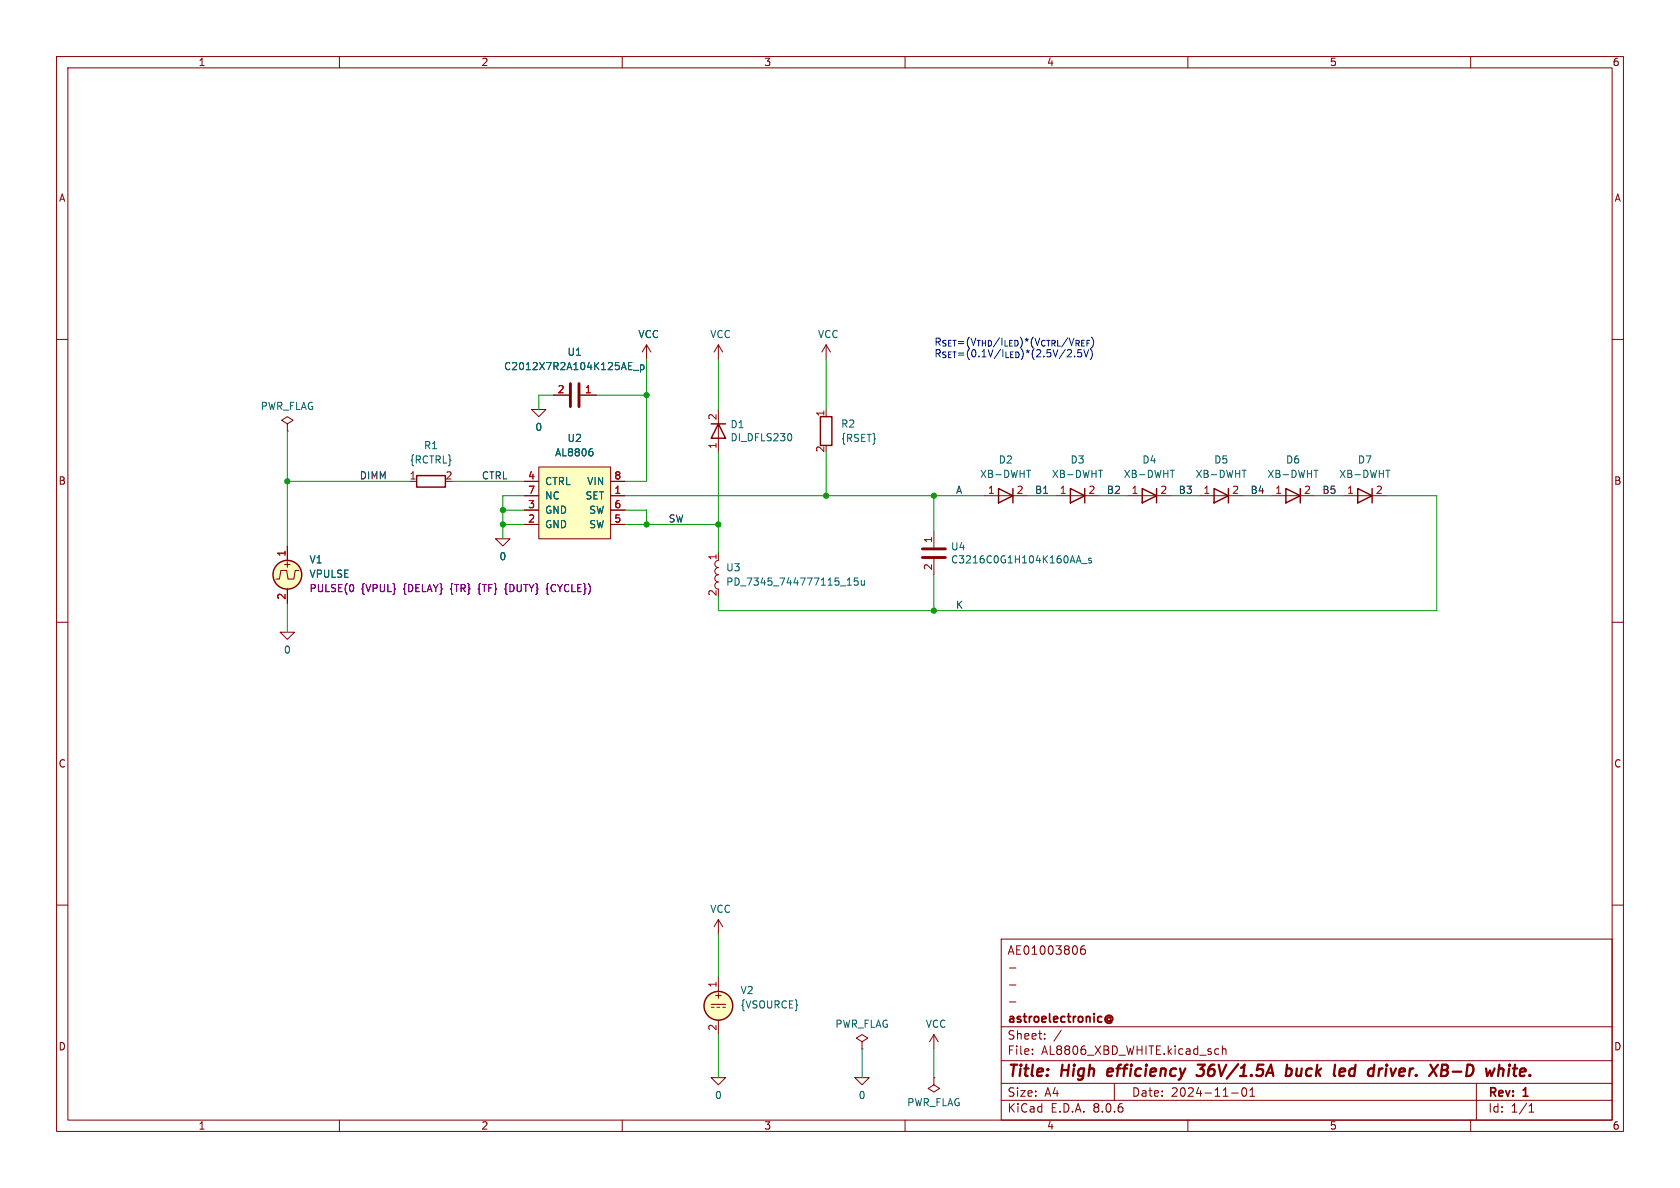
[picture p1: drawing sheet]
<svg xmlns="http://www.w3.org/2000/svg" width="297mm" height="210mm" viewBox="0 0 297 210" stroke-linecap="round" stroke-linejoin="round" font-family="sans-serif">
<g fill="none" stroke="#840000" stroke-width=".18">
<path d="M10 10h277v190h-277zM12 12h273v186h-273zM60 10v2M110 10v2M160 10v2M210 10v2M260 10v2M10 60h2M285 60h2M237.5 87.6h7.6M10 110h2M285 110h2"/>
<path d="M10 160h2M285 160h2M177 166h108v32h-108zM178.5 177.1h1.1M178.5 174.1h1.1M178.5 171.1h1.1M191.7 167.2a.59 .59 0 0 0-.7 .6v.6l.2 .2 .4 .1 .2-.1 .1-.5-.2-.3h-.4l-.3 .3M60 198v2M110 198v2M160 198v2M177 194.5h108M177 191.5h108"/>
<path d="M177 187.5h108M177 181.5h108M182.5 186.3v.1M182.5 185.5v.1M184.7 183.6v.1M184.7 182.8v.1M187.6 182.1l-1.3 2M197 191.5v3M210 198v2M215 185.4l.5 .1M215.5 186.3l-.5 .1M216.1 185.5l.2-.1 .4 .1v.9"/>
<path d="M216.1 184.9v1.5M217.7 193.2h1.2M219.7 192.4l.2-.1a.81 .81 0 0 1 .6 .6 .81 .81 0 0 1-.3 .8l-.2 .1a.81 .81 0 0 1-.3-1.4zM221 193.8h.8M221 192.7l.4-.4v1.5M260 198v2M261 191.5v6.5M270.3 196.6h.9M270.3 195.5l.4-.4v1.5"/>
</g>
<g fill="none" stroke="#840000" stroke-width=".4">
<path d="M195.9 189l-.2 .9 .3 .3M196.7 189.4l-.9 .1M211.5 190l.3 .2h.5l.4-.2M211.7 188.2h1.3l-.8 .8 .5 .1M227.5 189l.2-.1 .5 .1 .2 .3-.1 .5a.66 .66 0 0 1-1 .3M227.6 188.2l-.3 2M237.6 188.9l.1 .1 .1 .4-1 .1M237.6 190.1l-.2 .1M244.2 188.9h.2M245.1 188.9l-.2 1.3M245.2 188.2l-.1 .2M245.2 188.2l-.1 .1v.1"/>
<path d="M245.2 188.2l.1 .1-.2 .1M254.9 189.2h.6M255 188.2h.6a.49 .49 0 0 1 .4 .5 .49 .49 0 0 1-.5 .5M255.5 189.2l.3 .1a.58 .58 0 0 1-.3 .9h-.8M265.6 188.9l.2 .3-.1 1M266.8 188.9l-.2 1.3M266.9 188.2l-.1 .1 .1 .1M266.9 188.2l.1 .1-.1 .1M266.9 188.2v.2M267.5 188.9h.7M267.8 188.2l-.2 1.7 .3 .3"/>
</g>
<path d="M195.6 179.7a.61 .61 0 0 1 .9-.1 .61 .61 0 0 1 0 .9l-.2-.1M196.3 180a.36 .36 0 0 0-.5-.1 .36 .36 0 0 0 0 .6 .36 .36 0 0 0 .5-.1M196.3 179.8v.6M195.6 180.7a.69 .69 0 0 0 1 0" fill="none" stroke="#840000" stroke-width=".3"/>
<path d="M240 86.4l2.6 1.2-2.6 1.3zM242.6 86.4v2.5" fill="none" stroke="#840000" stroke-width=".25"/>
<path d="M245 83.1h.7" fill="none" stroke="#006464" stroke-width=".18"/>
<path d="M95.2 82.6h12.7v12.7h-12.7z" fill="#ffffc2"/>
<g fill="none" stroke="#840000" stroke-width=".18">
<path d="M50.8 74.9l1-.6-1-.6-1 .6 1 .6v1.3M50.8 76.2h.1M94 72.4h2.5l-1.3 1.3zM97.8 69.9h2.8M102.6 69.9h2.8M114.3 61l-.8 1.2M114.3 61v2.5M114.3 61l.8 1.2M127 61v2.5M127 72.4v7.6M127 61l-.8 1.2M127 61l.8 1.2"/>
<path d="M146 61l-.7 1.2M146 61v2.5M146 72.4v1.3M146 61l.8 1.2M50.8 96.5v2.6M72.4 85.1h1.3M87.6 95.3h2.6l-1.3 1.2zM92.7 87.6h2.5M92.7 92.7h2.5M92.7 90.2h2.5M92.7 85.1h2.5M95.2 82.6h12.7v12.7h-12.7z"/>
<path d="M107.9 87.6h2.6M107.9 92.7h2.6M107.9 90.2h2.6M107.9 85.1h2.6M127 99.1a.64 .64 0 0 0-.6 .6 .64 .64 0 0 0 .6 .6 .64 .64 0 0 0-.6 .7 .64 .64 0 0 0 .6 .6 .64 .64 0 0 0-.6 .6 .64 .64 0 0 0 .6 .7 .63 .63 0 0 0-.6 .6 .63 .63 0 0 0 .6 .6M127 97.8v1.3M165.1 94v2.8M165.1 98.8v2.8M174 87.6h7.6M186.7 87.6h7.6M199.4 87.6h7.6M212.1 87.6h7.6"/>
<path d="M224.8 87.6h7.6M49.5 111.8h2.6l-1.3 1.2zM50.8 104.1v2.6M52.8 100.8h-.6l-.3 1.6h-1l-.2-1.6h-1l-.3 1.6h-.6M125.7 177.5h2.6M125.7 178.1h.5M126.7 178.1h.6M127 162.6v2.5M127 172.7v2.6M127 162.6l-.8 1.2M127 162.6l.8 1.2M127.8 178.1h.5"/>
<path d="M125.7 190.5h2.6l-1.3 1.3zM127 180.3v2.6M151.1 190.5h2.6l-1.3 1.3zM152.4 184.2l1-.7-1-.6-1 .6 1 .7v1.2M152.4 185.4h.1M165.1 190.5v1.3l1 .6-1 .6-1-.6 1-.6M165.1 190.5h.1M165.1 182.9l-.8 1.3M165.1 182.9v2.5M165.1 182.9l.8 1.3"/>
</g>
<g fill="none" stroke="#006464" stroke-width=".18">
<path d="M104.5 79.3h.2M104.6 79.8l.2 .2v.3l-.2 .3M112 65.5h.9M113.2 64.5v1.3M113.2 64.6l.4-.1 .2 .2-.1 .6h-.5M139.8 76.7l.2 .4-.2 .8M181.5 83.1h.7M190.7 98.2l.4 1.3M191.2 99.6h1M192.9 98.7h-.3l-.2 .1 .1 .2 .4 .1v.4h-.5M194.2 83.1h.7M206.9 83.1h.7"/>
<path d="M219.6 83.1h.7M232.3 83.1h.7M149.8 103.4h.7M149.9 102.5l.3-.3v1.2M151.7 102.2h-.6l-.1 .6 .2-.1h.4l.1 .2v.4l-.2 .1-.5-.1M152.3 102.6v.8h.3l.2-.1M152.8 102.6v.8"/>
</g>
<g fill="none" stroke="#840000" stroke-width=".25">
<path d="M125.7 74.9h2.6M127 74.9l1.3 2.6h-2.6zM145 73.7h2.1v5h-2.1zM73.7 84.1h5v2h-5zM176.5 86.4l2.6 1.2-2.6 1.3zM179.1 86.4v2.5M189.2 86.4l2.6 1.2-2.6 1.3zM191.8 86.4v2.5M201.9 86.4l2.6 1.2-2.6 1.3zM204.5 86.4v2.5M214.6 86.4l2.6 1.2-2.6 1.3zM217.2 86.4v2.5"/>
<path d="M227.3 86.4l2.6 1.2-2.6 1.3zM229.9 86.4v2.5"/>
<circle cx="50.8" cy="101.6" r="2.54"/>
<circle cx="127" cy="177.8" r="2.54"/>
</g>
<path d="M100.8 67.8v4.1M102.4 67.8v4.1M163.1 98.6h4M163.1 97h4" fill="none" stroke="#840000" stroke-width=".51"/>
<g fill="#ffffc2" stroke="#ffffc2" stroke-width=".18">
<circle cx="127" cy="177.8" r="2.54"/>
<circle cx="50.8" cy="101.6" r="2.54"/>
</g>
<path d="M89.4 103.9l-.1 .2 .1 .2M96.9 103.1l-.1 .2v.6l-.2 .2 .2 .2v.6l.1 .2" fill="none" stroke="#840084" stroke-width=".18"/>
<g fill="none" stroke="#009600" stroke-width=".18">
<path d="M50.8 76.2v20.3M97.8 69.9h-2.6v2.5M105.4 69.9h8.9M114.3 63.5v21.6h-3.8M127 63.5v8.9M146 63.5v8.9M50.8 85.1h21.6M80 85.1h12.7M88.9 92.7h3.8M88.9 90.2h3.8M92.7 87.6h-3.8v7.7M110.5 90.2h3.8v2.5"/>
<path d="M110.5 92.7h16.5M110.5 87.6h63.5M127 80v17.8M146 80v7.6M165.1 87.6v6.4M181.6 87.6h5.1M194.3 87.6h5.1M207 87.6h5.1M219.7 87.6h5.1M232.4 87.6h5.1M245.1 87.6h8.9v20.4h-127v-2.6M50.8 106.7v5.1"/>
<path d="M165.1 101.6v6.4M127 165.1v7.6M127 182.9v7.6M152.4 185.4v5.1M165.1 185.4v5.1"/>
</g>
<g fill="#009600" stroke="#009600" stroke-width=".18">
<circle cx="88.9" cy="90.2" r=".46"/>
<circle cx="88.9" cy="92.7" r=".46"/>
<circle cx="114.3" cy="69.9" r=".46"/>
<circle cx="50.8" cy="85.1" r=".46"/>
<circle cx="114.3" cy="92.7" r=".46"/>
<circle cx="127" cy="92.7" r=".46"/>
<circle cx="165.1" cy="87.6" r=".46"/>
<circle cx="165.1" cy="108" r=".46"/>
<circle cx="146" cy="87.6" r=".46"/>
</g>
<g font-size="2.8" fill="#840000">
<text x="178" y="190.9">Title:</text>
<text x="187.7" y="190.9">High</text>
<text x="196.6" y="190.9">efficiency</text>
<text x="213.4" y="190.9">36V/1.5A</text>
<text x="229.8" y="190.9">buck</text>
<text x="239.1" y="190.9">led</text>
<text x="245.9" y="190.9">driver.</text>
<text x="257.7" y="190.9">XB-D</text>
<text x="268.4" y="190.9">white.</text>
</g>
<g font-size="2.1" fill="#840000">
<text x="178" y="169">AE01003806</text>
<text x="178" y="184">Sheet:</text>
<text x="178" y="181.2">astroelectronic@</text>
<text x="178" y="186.7">File:</text>
<text x="184.1" y="186.7">AL8806_XBD_WHITE.kicad_sch</text>
<text x="178" y="196.9">KiCad</text>
<text x="178" y="194.1">Size:</text>
<text x="184.7" y="194.1">A4</text>
<text x="185.7" y="196.9">E.D.A.</text>
<text x="193.3" y="196.9">8.0.6</text>
<text x="200" y="194.1">Date:</text>
<text x="207" y="194.1">2024-11-01</text>
<text x="263" y="194.3">Rev:</text>
<text x="263" y="196.9">Id:</text>
<text x="267.1" y="196.9">1/1</text>
<text x="269.4" y="194.3">1</text>
</g>
<g font-size="1.8" fill="#840000">
<text x="35" y="11.9">1</text>
<text x="85" y="11.9">2</text>
<text x="135" y="11.9">3</text>
<text x="185" y="11.9">4</text>
<text x="235" y="11.9">5</text>
<text x="285" y="11.9">6</text>
<text x="10.3" y="35.9">A</text>
<text x="285.3" y="35.9">A</text>
<text x="10.3" y="85.9">B</text>
<text x="285.3" y="85.9">B</text>
<text x="49.9" y="100.6">+</text>
<text x="10.3" y="135.9">C</text>
<text x="285.3" y="135.9">C</text>
<text x="126.1" y="176.8">+</text>
<text x="10.3" y="185.9">D</text>
<text x="285.3" y="185.9">D</text>
<text x="35" y="199.9">1</text>
<text x="85" y="199.9">2</text>
<text x="135" y="199.9">3</text>
<text x="185" y="199.9">4</text>
<text x="235" y="199.9">5</text>
<text x="285" y="199.9">6</text>
</g>
<g font-size="1.8" fill="#006464">
<text x="112.8" y="60">VCC</text>
<text x="125.5" y="60">VCC</text>
<text x="144.5" y="60">VCC</text>
<text x="89" y="65.6">C2012X7R2A104K125AE_p</text>
<text x="100.2" y="63.1">U1</text>
<text x="46" y="72.7">PWR_FLAG</text>
<text x="94.5" y="76.4">0</text>
<text x="129" y="75.9">D1</text>
<text x="148.6" y="75.8">R2</text>
<text x="72.3" y="82.1">{RCTRL}</text>
<text x="74.9" y="79.6">R1</text>
<text x="98" y="80.9">AL8806</text>
<text x="100.2" y="78.3">U2</text>
<text x="129" y="78.2">DI_DFLS230</text>
<text x="148.6" y="78.3">{RSET}</text>
<text x="176.5" y="82.1">D2</text>
<text x="189.2" y="82.1">D3</text>
<text x="201.9" y="82.1">D4</text>
<text x="214.6" y="82.1">D5</text>
<text x="227.3" y="82.1">D6</text>
<text x="240" y="82.1">D7</text>
<text x="96.3" y="86">CTRL</text>
<text x="96.3" y="88.5">NC</text>
<text x="103.4" y="88.5">SET</text>
<text x="103.7" y="86">VIN</text>
<text x="173.2" y="84.7">XB-DWHT</text>
<text x="185.9" y="84.7">XB-DWHT</text>
<text x="198.6" y="84.7">XB-DWHT</text>
<text x="211.3" y="84.7">XB-DWHT</text>
<text x="224" y="84.7">XB-DWHT</text>
<text x="236.7" y="84.7">XB-DWHT</text>
<text x="96.3" y="93.6">GND</text>
<text x="96.3" y="91">GND</text>
<text x="104.1" y="93.6">SW</text>
<text x="104.1" y="91">SW</text>
<text x="54.6" y="99.8">V1</text>
<text x="88.2" y="99.2">0</text>
<text x="128.3" y="101.2">U3</text>
<text x="168" y="97.5">U4</text>
<text x="168" y="99.8">C3216C0G1H104K160AA_s</text>
<text x="54.6" y="102.3">VPULSE</text>
<text x="128.3" y="103.7">PD_7345_744777115_15u</text>
<text x="50.1" y="115.7">0</text>
<text x="125.5" y="161.6">VCC</text>
<text x="130.8" y="175.9">V2</text>
<text x="130.8" y="178.5">{VSOURCE}</text>
<text x="147.6" y="181.9">PWR_FLAG</text>
<text x="163.6" y="181.9">VCC</text>
<text x="126.3" y="194.5">0</text>
<text x="151.7" y="194.5">0</text>
<text x="160.3" y="195.8">PWR_FLAG</text>
</g>
<g font-size="1.8" fill="#0000c2">
<text x="165.1" y="61.2">R_{SET}=(V_{THD}/I_{LED})*(V_{CTRL}/V_{REF})</text>
<text x="165.1" y="63.3">R_{SET}=(0.1V/I_{LED})*(2.5V/2.5V)</text>
</g>
<g font-size="1.8" fill="#a90000">
<text x="98.5" y="69.6">2</text>
<text x="103.3" y="69.6">1</text>
<text x="126.7" y="74.4" transform="rotate(-90 126.7 74.4)">2</text>
<text x="145.8" y="73.7" transform="rotate(-90 145.8 73.7)">1</text>
<text x="126.7" y="79.4" transform="rotate(-90 126.7 79.4)">1</text>
<text x="145.8" y="80.1" transform="rotate(-90 145.8 80.1)">2</text>
<text x="72.3" y="84.8">1</text>
<text x="78.7" y="84.8">2</text>
<text x="93.3" y="89.9">3</text>
<text x="93.3" y="84.8">4</text>
<text x="93.3" y="87.4">7</text>
<text x="108.5" y="87.4">1</text>
<text x="108.5" y="89.9">6</text>
<text x="108.5" y="84.8">8</text>
<text x="174.6" y="87.4">1</text>
<text x="179.6" y="87.4">2</text>
<text x="187.3" y="87.4">1</text>
<text x="192.3" y="87.4">2</text>
<text x="200" y="87.4">1</text>
<text x="205" y="87.4">2</text>
<text x="212.7" y="87.4">1</text>
<text x="217.7" y="87.4">2</text>
<text x="225.4" y="87.4">1</text>
<text x="230.4" y="87.4">2</text>
<text x="238.1" y="87.4">1</text>
<text x="243.1" y="87.4">2</text>
<text x="93.3" y="92.5">2</text>
<text x="108.5" y="92.5">5</text>
<text x="50.5" y="98.5" transform="rotate(-90 50.5 98.5)">1</text>
<text x="126.7" y="99.1" transform="rotate(-90 126.7 99.1)">1</text>
<text x="164.8" y="100.9" transform="rotate(-90 164.8 100.9)">2</text>
<text x="164.8" y="96.1" transform="rotate(-90 164.8 96.1)">1</text>
<text x="50.5" y="106.1" transform="rotate(-90 50.5 106.1)">2</text>
<text x="126.7" y="105.5" transform="rotate(-90 126.7 105.5)">2</text>
<text x="126.7" y="174.7" transform="rotate(-90 126.7 174.7)">1</text>
<text x="126.7" y="182.3" transform="rotate(-90 126.7 182.3)">2</text>
</g>
<g font-size="1.8" fill="#0f0f0f">
<text x="63.5" y="84.8">DIMM</text>
<text x="85.1" y="84.8">CTRL</text>
<text x="168.9" y="87.4">A</text>
<text x="182.9" y="87.4">B1</text>
<text x="195.6" y="87.4">B2</text>
<text x="208.3" y="87.4">B3</text>
<text x="221" y="87.4">B4</text>
<text x="233.7" y="87.4">B5</text>
<text x="118.1" y="92.4">SW</text>
<text x="168.9" y="107.7">K</text>
</g>
<g font-size="1.8" fill="#840084">
<text x="54.6" y="104.9">PULSE(0</text>
<text x="63.8" y="104.9">{VPUL}</text>
<text x="71.4" y="104.9">{DELAY}</text>
<text x="79.9" y="104.9">{TR}</text>
<text x="85" y="104.9">{TF}</text>
<text x="89.9" y="104.9">{DUTY}</text>
<text x="97.4" y="104.9">{CYCLE})</text>
</g>
</svg>
